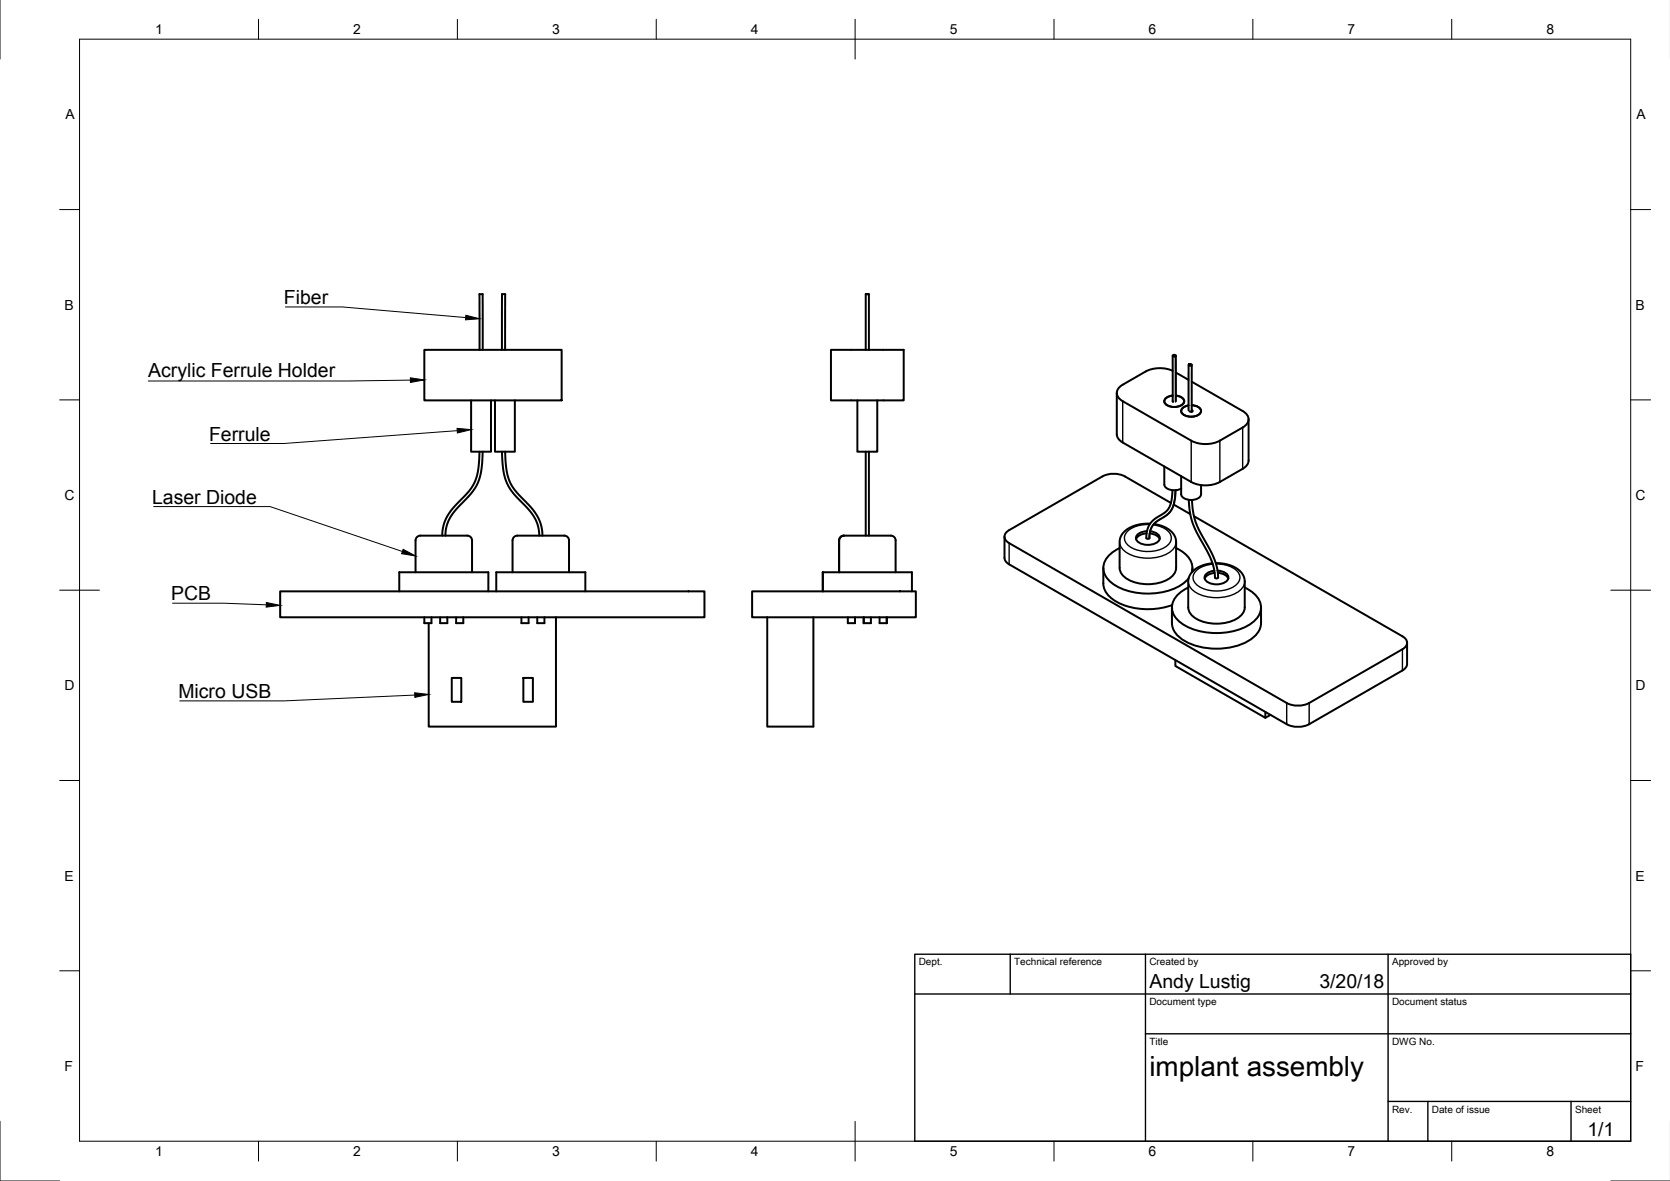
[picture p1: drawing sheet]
<svg xmlns="http://www.w3.org/2000/svg" width="420mm" height="297mm" viewBox="0 0 420 297" stroke-linecap="round" stroke-linejoin="round" font-family="sans-serif">
<!-- layer: Visible -->
<g fill="none" stroke="#000" stroke-width=".5">
<path d="M217.8 74v14M217.8 74h.8zM218.6 74v14M106.8 88h34.5v12.7h-34.5zM120.7 88l-.1-14h.6h.2v14M126.3 88v-14h.8v14M209.1 88h18.3v12.7h-18.3zM281 98.8v10.4l.4 1.1 1.1 1 17.2 9.9a8 8 0 0 0 7.2 0l5.7-3.3 .9-.6 .5-.7 .1-.8v-10.3M295 89.5v11.5M295 93.3a8.1 8.1 0 0 0-6.8 .2l-5.7 3.3a2.19 2.19 0 0 0-1.5 2 2.19 2.19 0 0 0 1.5 2.1l17.2 9.9a8 8 0 0 0 7.2 0l5.7-3.3a2.19 2.19 0 0 0 1.5-2 2.19 2.19 0 0 0-1.5-2.1l-12.8-7.4M295 89.4l.5-.2 .3 .3-.5 .2zM295 99.5a1.9 1.9 0 0 0-2.1 1.5 2.99 2.99 0 0 0 4.2 1 1.13 1.13 0 0 0 .8-1.2 1.13 1.13 0 0 0-.9-1l-1.2-.3"/>
<path d="M295.8 89.5v11.4M295.8 93.7l3.2 1.8M299 91.8v11.4M299.2 91.6h.3l.3 .2-.5 .2-.2-.2zM299.8 91.8v11.8M118.5 100.7v12.9h5v-12.9M120.6 113.6l-.3 4.5-.8 3-1.5 2.4-3.9 4.1-1.4 1.9-1.1 2.4-.3 2.8M121.4 113.6l-.3 4.7-.9 3.2-1.6 2.5-3.9 4.1-1.3 1.8-1 2.4-.3 2.4M124.5 100.7v12.9h5v-12.9M126.3 113.6l.3 4.7 .9 3.2 1.6 2.5 3.7 4 1.5 1.9 1 2.2 .4 2.6M127.1 113.6l.3 4.7 .9 2.8 1.4 2.4 3.9 4.1 1.4 1.9 1.1 2.6 .4 2.6M215.7 100.7v12.9h5v-12.9"/>
<path d="M217.8 113.6v21.1M218.6 113.6v21.1M292.9 117.3v4.6M295 100.9l.2 .2M297.2 119.8v4.5a2.21 2.21 0 0 0 2.5 1.5 2.21 2.21 0 0 0 2.5-1.5v-2.3M299.8 101.9a2.16 2.16 0 0 1 2.4 1.4 2.64 2.64 0 0 1-3.5 1.4 1.3 1.3 0 0 1-1.3-.7 1.3 1.3 0 0 1 .2-1.4l1.4-.6M299.8 103.2l.2 .1v.2l-.7-.1M212.3 134.7h11.8a1.23 1.23 0 0 1 1.2 1.2v8M212.3 134.7a1.2 1.2 0 0 0-1.2 1.2v8M252.7 135l.1 5.7 .4 .7 .7 .5 69.8 40.2a6.3 6.3 0 0 0 5.7 0l23.9-13.7 .5-.7 .2-.7v-5.3M281.7 137.9a5.7 5.7 0 0 0-4.1 5.4 6.9 6.9 0 0 0 4.9 4.9 17.1 17.1 0 0 0 15.3-1.5l1.3-1.3M288.5 134.2h-.7a2.56 2.56 0 0 0-2 1.4"/>
<path d="M288.6 133.6a2.53 2.53 0 0 0-2.8 1.7 2.56 2.56 0 0 0 2.8 1.7l1.3-.1a1.91 1.91 0 0 0 1.9-1.8 2.43 2.43 0 0 0-2.4-1.5M289.3 134.2l1.1 .2a2 2 0 0 1 1.4 1.2M289.4 131.7l-2.2 .1-2.1 .5-1.6 .9-1.2 1.2-.6 1.7v6.7M290.3 131.8l1.8 .4 1.5 .7 1.2 .9 .8 1.1 .3 1.3v6.6a4 4 0 0 1-2.9 3.3 10.9 10.9 0 0 1-9.9-.8 3.1 3.1 0 0 1-1.4-2.5M292.9 121.9a2.62 2.62 0 0 0 3.5 1.3l.8-.3M294.6 126.5l-11.6-6.7a6.3 6.3 0 0 0-5.6 0l-23.5 13.5a1.72 1.72 0 0 0-1.2 1.7 1.72 1.72 0 0 0 1.2 1.6l69.8 40.2a6.3 6.3 0 0 0 5.7 0l23.4-13.5a1.72 1.72 0 0 0 1.2-1.6 1.72 1.72 0 0 0-1.2-1.7l-52.4-30.2M295 123.3l-.3 2.7-.6 1.8-1 1.1-2.4 1.5-1.1 1-.8 1.4-.4 1.8a.52 .52 0 0 0 .1 .8 .52 .52 0 0 0 .7-.1l.2-1.9 .8-1.4 .9-.9 2.7-1.7 1-1.3 .7-1.9 .3-2.9M295.3 126.9l4.2 2.4M295.9 137.9a5.8 5.8 0 0 1 4.1 5.3l-.2 .8M299.1 125.7l.3 3.3 .6 2.5 1 2.3 3.5 6.6 .8 2.2 .3 1.9a.58 .58 0 0 0 .1 .8 .58 .58 0 0 0 .7 .1l-.1-2.2-.8-2.6-1.1-2.3-2.7-4.9-.9-2.2-.6-2.5-.3-3M70.5 148.7h106.7v6.6h-106.7zM100.4 148.7v-4.8h22.5v4.8"/>
<path d="M104.6 143.9v-8a1.38 1.38 0 0 1 1.5-1.2h11.4a1.23 1.23 0 0 1 1.3 1.2v8M106.8 155.3v1.4h1.8v-1.4M110.7 155.3v1.4h1.8v-1.4M114.8 155.3v1.4h1.8v-1.4M124.9 148.7v-4.8h22.4v4.8M129 143.9v-8a1.38 1.38 0 0 1 1.5-1.2h11.4a1.23 1.23 0 0 1 1.3 1.2v8M131.2 155.3v1.4h1.8v-1.4M135.2 155.3v1.4h1.8v-1.4M139.9 155.3v27.5h-32v-26.1M189.2 148.7h41.2v6.6h-41.2zM193 155.3v27.5h11.6v-27.5M207 143.9h.1"/>
<path d="M207 143.9v4.8M207 143.9h22.4v4.8M213.3 155.3v1.4h1.8v-1.4M217.3 156.7h.1M217.3 155.3v1.4M219.1 155.3v1.4h-1.8M221.3 155.3v1.4h1.8M223.1 156.7h.1M223.1 155.3v1.4M277.6 142.8v4a5.9 5.9 0 0 0 3.9 4.8 18 18 0 0 0 13.4 .6M294.9 152.8v3.9a5.6 5.6 0 0 0 3.2 4.6 17.2 17.2 0 0 0 16.8-.7 5.2 5.2 0 0 0 2.4-3.9v-3.9M299 147.8a6.3 6.3 0 0 0-4.1 4.8 6.1 6.1 0 0 0 4.2 5.2 17.4 17.4 0 0 0 15.7-1 4.5 4.5 0 0 0 1.6-6.5 8.3 8.3 0 0 0-3.2-2.5"/>
<path d="M300 142.8v1M305.6 144.1l-1.2 .3a2.01 2.01 0 0 0-1.3 1.1M305.9 141.6l2.1 .2 2 .6 1.6 .9 1 1.1 .6 1.6v6.8a4 4 0 0 1-2.9 3.3 10.9 10.9 0 0 1-10-.9 3.1 3.1 0 0 1-1.3-2.4v-6.8l.4-1.4 .9-1.1 1.3-.9 1.6-.6 1.8-.3M306.3 143.5a2.47 2.47 0 0 1 2.8 1.8 2.62 2.62 0 0 1-2.9 1.7l-1.3-.2a1.68 1.68 0 0 1-1.6-2.2 3.2 3.2 0 0 1 2.2-1.1M306.4 144.1l.6 .1a2.54 2.54 0 0 1 2 1.3M113.7 170.5h2.4v6h-2.4zM131.7 170.5h2.4v6h-2.4zM295.7 166v1.5l22.7 13v-1.4M319.6 179.8l-1.2 .7"/>
</g>
<!-- layer: Visible Narrow -->
<g fill="none" stroke="#000" stroke-width=".35">
<path d="M295.7 89.6v11.5M282.5 100.9v10.4M299.7 110.8v10.4M306.9 110.8v10.4M312.6 107.5v10.4M253.9 136.6v5.3M281.7 136.3a4 4 0 0 0 2.9 3.3 10.9 10.9 0 0 0 9.9-.9 3.1 3.1 0 0 0 1.4-2.4M289.2 131.9a6.6 6.6 0 0 0-6.1 2.4 2.46 2.46 0 0 0 1.3 3.3 8.8 8.8 0 0 0 9.5-.5 2.49 2.49 0 0 0-1.1-4.3l-2.7-.8M295.7 123.3l-.3 3-.7 1.9-1 1.3-2.6 1.6-1 .9-.8 1.6-.2 1.9M299 146.2a4 4 0 0 0 2.9 3.3 10.9 10.9 0 0 0 9.9-.9 3.1 3.1 0 0 0 1.4-2.4M305.9 141.8a6.2 6.2 0 0 1 5.9 2.7 2.62 2.62 0 0 1-1.6 3.2 8.7 8.7 0 0 1-9.4-.9 2.36 2.36 0 0 1 .8-3.8 7.8 7.8 0 0 1 3.5-1.1M323.7 176.8v5.3"/>
<path d="M329.4 176.8v5.3M352.8 163.3v5.3"/>
</g>
<!-- layer: Border -->
<g fill="none" stroke="#000" stroke-width=".25">
<path d="M0 -.1v15M20 9.9h390.3v277.1h-390.3zM65 4.8v5.1M115.1 4.8v5.1M165.1 4.8v5.1M215.1 4.8v10.1M265.2 4.8v5.1M315.2 4.8v5.1M365.2 4.8v5.1M15 52.7h5M410.3 52.7h5M15 100.6h5"/>
<path d="M410.3 100.6h5M15 148.4h10M405.3 148.4h10M15 196.3h5M410.3 196.3h5M15 244.2h5M410.3 244.2h5M0 282v15h15M65 287v5M115.1 287v5M165.1 287v5M215.1 282v10"/>
<path d="M265.2 287v5M315.2 287v5M365.2 287v5M405.3 297h14.9"/>
</g>
<!-- layer: TitleBlock -->
<path d="M230.2 240h180.1v47h-180.1zM230.2 250h180.1M254.2 240v10M288.2 240v47M349.2 240v47M288.2 260h122.1M349.2 277h61.1M359.2 277v10M395.3 277v10" fill="none" stroke="#000" stroke-width=".35"/>
<!-- layer: Annotations -->
<path d="M117.2 79.3l3.5 .9-3.6 .2zM103.2 95l3.6 .6-3.5 .6zM115 107.7l3.5 .4-3.4 .8zM101.4 138.2l3.2 1.6-3.6-.5zM67 151.5l3.5 .8-3.5 .4zM104.3 174.2l3.6 .5-3.5 .7z" fill="#000" stroke="#000" stroke-width=".25"/>
<path d="M71.8 77.2h14.3l31.1 2.7M103.3 95.6l-15.6 .2h-50.4M115 108.3l-43.6 3.2h-18.4M38.7 127.4h29.3l33.2 11.3M43.4 151.7h12.9l10.7 .4M104.4 174.8l-32.9 1.5h-26.3" fill="none" stroke="#000" stroke-width=".25"/>
<text font-size="7" x="289.2" y="270.5">implant assembly</text>
<g font-size="4.9">
<text x="71.4" y="76.5">Fiber</text>
<text x="37.3" y="94.8">Acrylic Ferrule Holder</text>
<text x="52.6" y="110.8">Ferrule</text>
<text x="38.3" y="126.7">Laser Diode</text>
<text x="43" y="151">PCB</text>
<text x="44.9" y="175.6">Micro USB</text>
<text x="289.2" y="248.5">Andy Lustig</text>
<text x="331.9" y="248.5">3/20/18</text>
<text x="399.4" y="285.6">1/1</text>
</g>
<g font-size="3.5">
<text x="39" y="8.6">1</text>
<text x="88.9" y="8.6">2</text>
<text x="138.9" y="8.6">3</text>
<text x="188.9" y="8.6">4</text>
<text x="239" y="8.6">5</text>
<text x="288.9" y="8.6">6</text>
<text x="339" y="8.6">7</text>
<text x="389.1" y="8.6">8</text>
<text x="16.4" y="30">A</text>
<text x="411.7" y="30">A</text>
<text x="16.2" y="77.9">B</text>
<text x="411.5" y="77.9">B</text>
<text x="16.3" y="125.8">C</text>
<text x="411.5" y="125.8">C</text>
<text x="16.2" y="173.6">D</text>
<text x="411.5" y="173.6">D</text>
<text x="16.3" y="221.5">E</text>
<text x="411.5" y="221.5">E</text>
<text x="16.3" y="269.4">F</text>
<text x="411.5" y="269.4">F</text>
<text x="39" y="290.8">1</text>
<text x="88.9" y="290.8">2</text>
<text x="138.9" y="290.8">3</text>
<text x="188.9" y="290.8">4</text>
<text x="239" y="290.8">5</text>
<text x="288.9" y="290.8">6</text>
<text x="339" y="290.8">7</text>
<text x="389.1" y="290.8">8</text>
</g>
<g font-size="2.5">
<text x="231.2" y="242.8">Dept.</text>
<text x="255.2" y="242.8">Technical reference</text>
<text x="289.2" y="242.8">Created by</text>
<text x="350.2" y="242.8">Approved by</text>
<text x="289.2" y="252.8">Document type</text>
<text x="350.2" y="252.8">Document status</text>
<text x="289.2" y="262.8">Title</text>
<text x="350.2" y="262.8">DWG No.</text>
<text x="350.2" y="279.8">Rev.</text>
<text x="360.2" y="279.8">Date of issue</text>
<text x="396.3" y="279.8">Sheet</text>
</g>
</svg>
